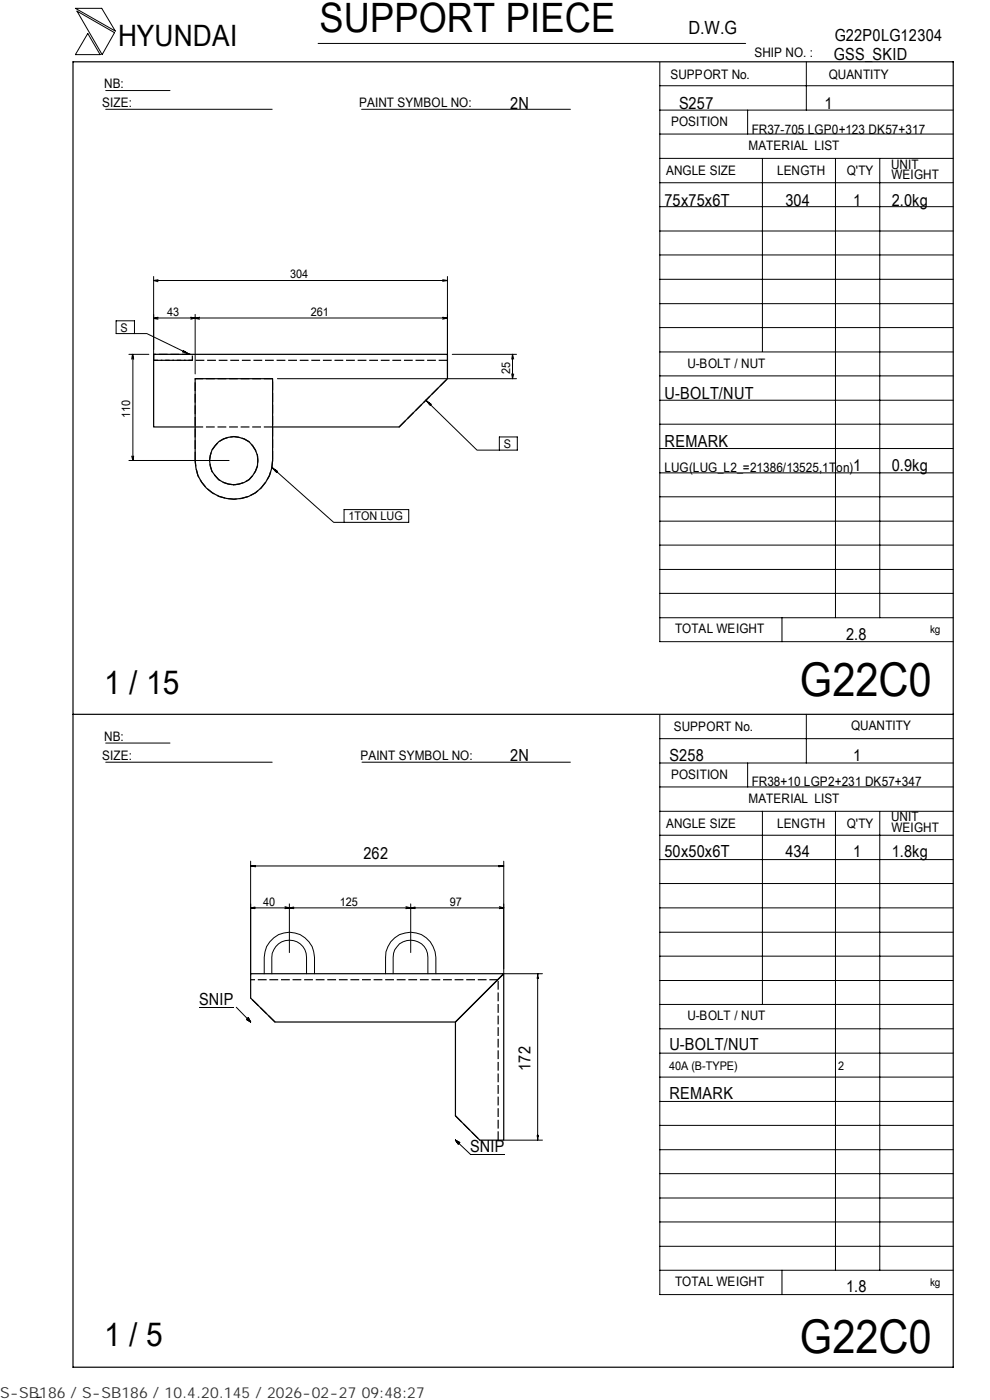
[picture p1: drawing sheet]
<svg xmlns="http://www.w3.org/2000/svg" width="210mm" height="297mm" viewBox="0 0 210 297" stroke-linecap="round" stroke-linejoin="round" font-family="sans-serif">
<g fill="none" stroke="#000" stroke-width=".25">
<path d="M15.5 13.1h186.7v277h-186.7zM41.4 90.6h-8.8v-15.4h62.3v5.1l-10.2 10.3h-26.9M41.4 80.3h16.4v17.4a8.2 8.2 0 0 1-8.2 8.2 8.2 8.2 0 0 1-8.2-8.2zM15.5 151.5h186.7M53.2 206.6h53.6l-10.2 10.2h-38.3l-5.1-5.1zM96.6 216.8l10.2-10.2v35.3h-5l-5.2-5.2z"/>
<circle cx="49.6" cy="97.8" r="5.1"/>
</g>
<path d="M32.6 76.4h8.2v-1.2h-8.2v1.2M94.9 76.4h-62.3M41.4 97.7v-17.4h16.4v17.4M57.8 97.7a8.2 8.2 0 0 1-8.2 8.2 8.2 8.2 0 0 1-8.2-8.2M57.8 90.6h-16.4M84.7 90.6l10.2-10.3M47.4 102.4a5.1 5.1 0 0 0 7.4-4.2 5.1 5.1 0 0 0-6.6-5.4 5.1 5.1 0 0 0-2.6 8.1l.8 .9 1 .6M58.3 216.8l-5.1-5.1M105.7 207.8h-52.5M96.6 236.7l5.2 5.2M105.7 241.9v-34.1" fill="none" stroke="#000" stroke-width=".25" stroke-dasharray="1.9 .6" stroke-linecap="butt"/>
<g fill="none" stroke="#000" stroke-width=".21">
<path d="M16 1.8h5.6l2.9 4.8zM16.3 2.4l8 4.5-2.6 4.7zM18.6 7.1l2.6 4.5h-5.2zM22.4 19.2h13.7M67.5 9.2h90.6M139.9 18.2h62.3M139.9 13.2v122.9h62.3M171 13.1v10.3M22.4 23.2h35.3M76.7 23.2h44.3M139.9 38.8h62.3M139.9 33.6h62.3"/>
<path d="M139.9 28.4h62.3M139.9 23.4h62.3M158.6 23.4v5M161.7 33.6v41M177.2 33.7v97.4M186.6 33.7v97.4M32.6 58.7v16.7M32.6 59.5l.9 .3M32.6 59.5h62.3M33.5 59.3l-.9 .2M93.9 59.3l1 .2M94.9 58.7v20.6"/>
<path d="M94.9 59.5l-1 .2M139.9 59.3h62.3M139.9 54.1h62.3M139.9 49h62.3M139.9 43.8h62.3M24.6 68.1h3.9v2.7h-3.9zM27.3 75.2h4.3M27.9 76.2l.2-1 .3 1M28.2 75.2v22.5M28.5 70.8h2.6l9.1 4.4M32.6 67.5h62.3M33.5 67.3l-.9 .3 .9 .1"/>
<path d="M38.9 74.4l1.3 .8-1.4-.5zM39.4 74.7l-.2 .1M40.5 67.3l.9 .2-.9 .2M41.4 66.7v12.6M42.3 67.3l-.9 .3 .9 .1M93.9 67.3l1 .2M94.9 67.5l-1 .2M95.9 75.2h13.6M108.5 79.3l.2 1M108.7 75.2l-.2 1M108.7 75.2l.3 1M108.7 75.2v5.1"/>
<path d="M109 79.3l-.3 1M139.9 79.7h62.3M139.9 74.7h62.3M139.9 69.5h62.3M139.9 64.4h62.3M27.3 97.7h21.3M27.9 96.8l.3 .9M28.4 96.8l-.2 .9M57.6 99.1l13.2 11.7h2.2M57.6 99.1l1.2 .9-.1 .2zM58.5 99.7l-.2 .2M58.8 80.3h50.7"/>
<path d="M90.3 84.9l10.9 10.6h4.7M90.3 84.9l1.1 .9-.1 .2zM91.1 85.5l-.2 .2M105.9 92.7h3.8v2.8h-3.8zM139.9 95.2h62.3M139.9 90h62.3M139.9 84.9h62.3M73 108.1h13.7v2.7h-13.7zM139.9 100.3h62.3M139.9 115.6h62.3M139.9 110.6h62.3M139.9 105.4h62.3"/>
<path d="M139.9 131.1h62.3M139.9 125.9h62.3M139.9 120.8h62.3M165.9 131.1v5M22.4 157.6h13.7M139.9 151.7v122.9h62.3M139.9 156.7h62.3M171 151.5v10.4M22.4 161.7h35.3M76.8 161.7h44.2M139.9 177.2h62.3M139.9 172.1h62.3"/>
<path d="M139.9 167h62.3M139.9 161.9h62.3M158.6 161.9v5.1M161.7 172.1v41M177.2 172.2v97.3M186.6 172.2v97.3M53.2 192.6l.9 .2M53.2 182.7v24.1M53.2 183.7l1-.1v.3zM53.2 183.7h53.6M53.8 183.6v.2M54.1 192.4l-.9 .2"/>
<path d="M60.4 192.4l1.9 .4M61.4 191.8v10.3M62.3 192.4l-1.9 .4M86.1 192.4l1 .2M87.1 191.8v10.3M87.1 192.6l-1 .2M87.1 192.6l.9 .2M88 192.4l-.9 .2M105.8 183.6l1 .1-1 .2zM105.9 192.4l.9 .2M106.2 183.6v.2M106.8 192.6h-53.6"/>
<path d="M106.8 182.7v23.9h8.3M106.8 192.6l-.9 .2M139.9 192.6h62.3M139.9 182.4h62.3M139.9 197.8h62.3M139.9 187.4h62.3M42.2 213.7h7.4M50.1 213.7l3.1 3.1M52.7 215.9l.5 .9-.9-.5zM56 206.6v-3.5a5.3 5.3 0 0 1 5.4-5.3 5.3 5.3 0 0 1 5.3 5.3v3.5M57.6 206.6v-3.5a3.7 3.7 0 0 1 3.7-3.6 3.7 3.7 0 0 1 3.7 3.6v3.5M81.8 206.6v-3.5a5.3 5.3 0 0 1 5.3-5.3 5.3 5.3 0 0 1 5.3 5.3v3.5"/>
<path d="M83.4 206.6v-3.5a3.7 3.7 0 0 1 3.7-3.6 3.7 3.7 0 0 1 3.7 3.6v3.5M114 207.3h.1M114 206.6l.1 1h-.1zM114 206.6v35.3M139.9 218.3h62.3M139.9 213.1h62.3M139.9 208h62.3M139.9 202.9h62.3M139.9 238.7h62.3M139.9 233.7h62.3M139.9 228.5h62.3M139.9 223.4h62.3"/>
<path d="M96.6 241.9l.9 .5-.3 .3zM96.6 241.9l3.1 3h7.4M106.8 241.9h8.3M114 240.9h.1l-.1 1zM114 241.1h.1M139.9 259.2h62.3M139.9 254.2h62.3M139.9 249h62.3M139.9 243.9h62.3M139.9 269.5h62.3M139.9 264.4h62.3M165.9 269.5v5.1"/>
<path d="M8.8 296.4l-1 .1"/>
</g>
<path d="M52.3 216h.9v.8h-.9zM96.7 242h.8v.7h-.8z" fill="#000"/>
<g font-size="9.9">
<text x="169.7" y="147.6">G22C0</text>
<text x="169.7" y="286.9">G22C0</text>
</g>
<text font-size="8.6" x="67.7" y="6.9">SUPPORT PIECE</text>
<g font-size="7">
<text x="22.1" y="147.2">1 / 15</text>
<text x="22.1" y="285.6">1 / 5</text>
</g>
<text font-size="6.3" x="25.1" y="9.8">HYUNDAI</text>
<text font-size="3.9" x="146" y="7.3">D.W.G</text>
<g font-size="3.5">
<text x="177" y="8.7">G22P0LG12304</text>
<text x="176.9" y="12.8">GSS_SKID</text>
<text x="108.2" y="23.1">2N</text>
<text x="144" y="23.1">S257</text>
<text x="174.8" y="23.1">1</text>
<text x="141" y="43.6">75x75x6T</text>
<text x="166.6" y="43.6">304</text>
<text x="180.9" y="43.6">1</text>
<text x="189.1" y="43.6">2.0kg</text>
<text x="141" y="84.6">U-BOLT/NUT</text>
<text x="141" y="94.8">REMARK</text>
<text x="180.9" y="99.9">1</text>
<text x="189.1" y="99.9">0.9kg</text>
<text x="179.5" y="135.8">2.8</text>
<text x="108.2" y="161.4">2N</text>
<text x="142" y="161.4">S258</text>
<text x="180.9" y="161.4">1</text>
<text x="77.1" y="182.3">262</text>
<text x="141" y="181.9">50x50x6T</text>
<text x="166.6" y="181.9">434</text>
<text x="180.9" y="181.9">1</text>
<text x="189.1" y="181.9">1.8kg</text>
<text x="42.2" y="213.3">SNIP</text>
<text x="112.5" y="227.2" transform="rotate(-90 112.5 227.2)">172</text>
<text x="142" y="222.8">U-BOLT/NUT</text>
<text x="142" y="233.1">REMARK</text>
<text x="99.7" y="244.4">SNIP</text>
<text x="179.5" y="274.1">1.8</text>
</g>
<text font-size="3.2" fill="#323232" x="0" y="296.6">S-SB186 / S-SB186 / 10.4.20.145 / 2026-02-27 09:48:27</text>
<g font-size="2.8">
<text x="142.2" y="16.8">SUPPORT No.</text>
<text x="160" y="12.2">SHIP NO. :</text>
<text x="175.8" y="16.7">QUANTITY</text>
<text x="21.7" y="22.8">SIZE:</text>
<text x="22.1" y="18.7">NB:</text>
<text x="76.2" y="22.8">PAINT SYMBOL NO:</text>
<text x="142.3" y="26.8">POSITION</text>
<text x="159.4" y="28.4">FR37-705 LGP0+123 DK57+317</text>
<text x="158.7" y="31.7">MATERIAL LIST</text>
<text x="189" y="35.8">UNIT</text>
<text x="141.3" y="37.2">ANGLE SIZE</text>
<text x="164.8" y="37.1">LENGTH</text>
<text x="179.6" y="37.1">Q'TY</text>
<text x="189.1" y="38">WEIGHT</text>
<text x="145.8" y="78">U-BOLT / NUT</text>
<text x="141" y="100.1">LUG(LUG_L2_=21386/13525,1Ton)</text>
<text x="143.2" y="134.4">TOTAL WEIGHT</text>
<text x="142.9" y="155">SUPPORT No.</text>
<text x="180.5" y="154.9">QUANTITY</text>
<text x="21.7" y="161.3">SIZE:</text>
<text x="22.1" y="157.1">NB:</text>
<text x="76.5" y="161.2">PAINT SYMBOL NO:</text>
<text x="142.3" y="165.3">POSITION</text>
<text x="159.4" y="166.7">FR38+10 LGP2+231 DK57+347</text>
<text x="158.7" y="170.3">MATERIAL LIST</text>
<text x="141.3" y="175.7">ANGLE SIZE</text>
<text x="164.8" y="175.6">LENGTH</text>
<text x="179.6" y="175.6">Q'TY</text>
<text x="189" y="174.2">UNIT</text>
<text x="189.1" y="176.5">WEIGHT</text>
<text x="145.8" y="216.5">U-BOLT / NUT</text>
<text x="143.2" y="272.9">TOTAL WEIGHT</text>
</g>
<g font-size="2.5">
<text x="61.6" y="59">304</text>
<text x="25.6" y="70.4">S</text>
<text x="35.5" y="67">43</text>
<text x="66" y="67">261</text>
<text x="108.2" y="79.2" transform="rotate(-90 108.2 79.2)">25</text>
<text x="27.6" y="88.6" transform="rotate(-90 27.6 88.6)">110</text>
<text x="106.8" y="95">S</text>
<text x="73.9" y="110.4">1TON LUG</text>
<text x="55.8" y="192.1">40</text>
<text x="72.1" y="192.1">125</text>
<text x="95.4" y="192.1">97</text>
<text x="141.9" y="227">40A (B-TYPE)</text>
<text x="177.8" y="227">2</text>
</g>
<g font-size="2.3">
<text x="197.3" y="134.3">kg</text>
<text x="197.3" y="272.8">kg</text>
</g>
</svg>
